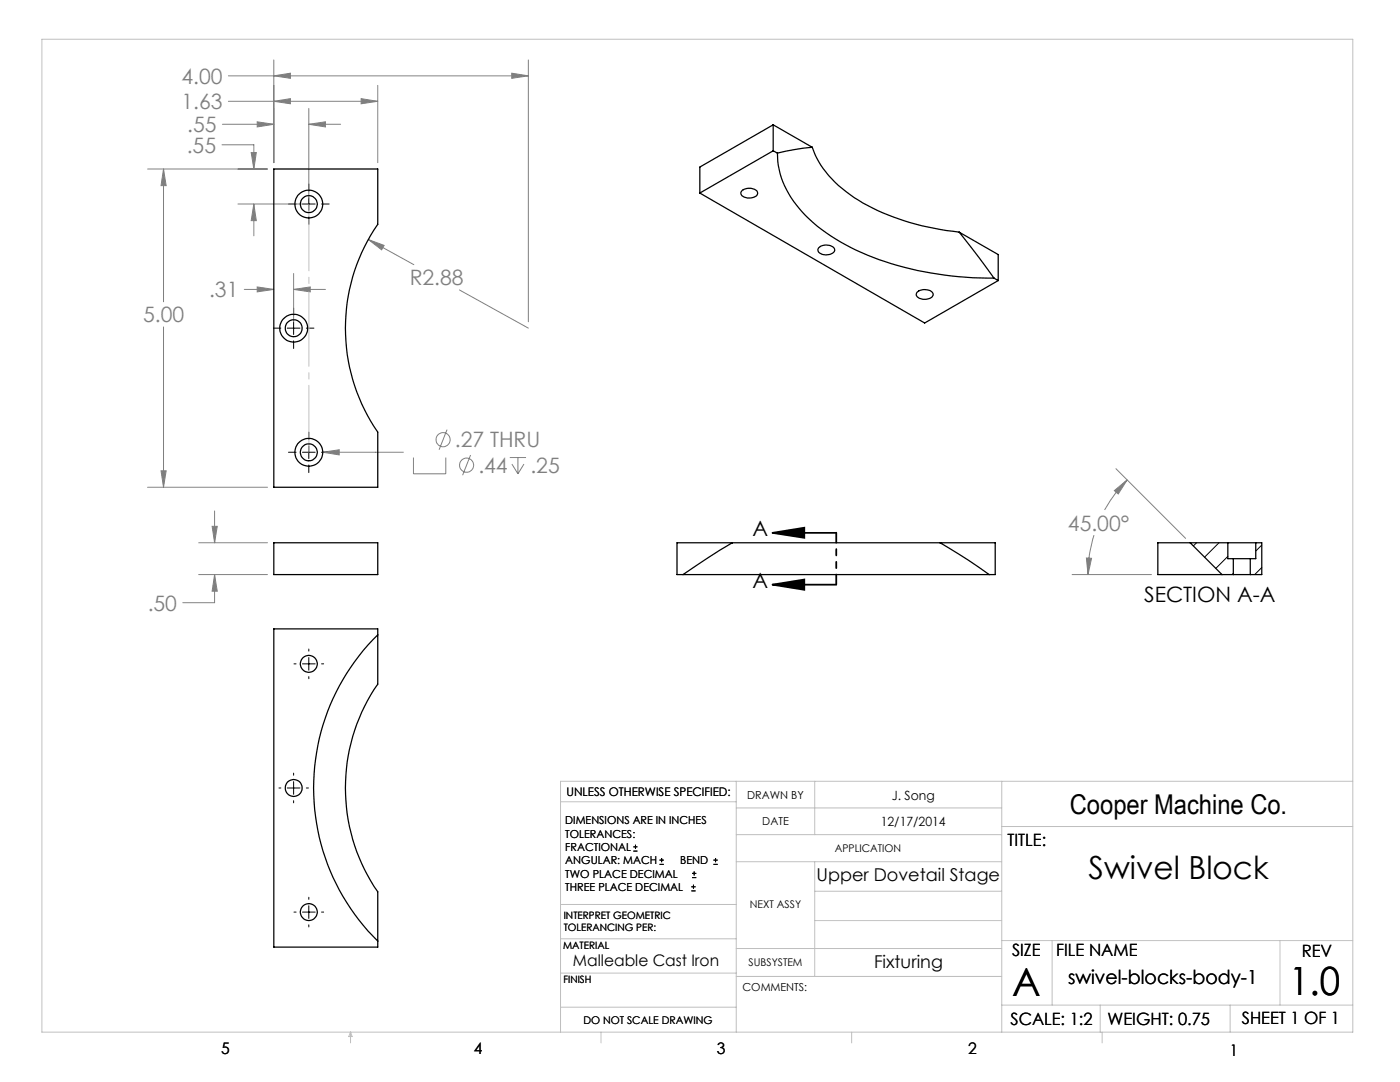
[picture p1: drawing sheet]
<svg xmlns="http://www.w3.org/2000/svg" width="279mm" height="216mm" viewBox="0 0 279 216" stroke-linecap="round" stroke-linejoin="round" font-family="sans-serif">
<g fill="none" stroke="#808080" stroke-width=".2">
<path d="M45.6 15.1h59.8M54.6 15.1l3.4-.5v1zM54.6 12v20.5M72.1 19.7l3.3 .5-3.3 .5zM75.4 17v15.5M102.1 14.6l3.3 .5-3.3 .5zM105.4 12v52.2M29.5 33.7h23.9M32.6 33.7l.6 3.3h-1.1zM32.6 33.7v26.5M44.3 28.9h6.4v4.8M44.4 24.8h10.2"/>
<path d="M45.6 20.2h29.8M50.1 30.4h1.1l-.5 3.3zM51.3 24.3l3.3 .5-3.3 .5zM54.6 20.2l3.4-.5v1zM61.6 24.8l3.3-.5v1zM61.6 21.6v17.8M61.6 24.8h6.4M47.5 40.7h12.9M48.8 57.7h5.8M50.7 40.7l.5 3.3h-1.1zM50.7 40.7v6.4M51.3 57.3l3.3 .4-3.3 .5z"/>
<path d="M58.6 57.7l3.3-.4v.9zM58.6 54.6v9.6M58.6 57.7h6.3M73.5 47.8l3.2 1.2-.5 .8zM73.5 47.8l9.1 5M91.7 57.9l13.7 7.6M32.6 65.2v32M29.5 97.2h23.9M32.1 93.9h1.1l-.6 3.3zM64.4 90.2l3.3-.5v1.1zM64.4 90.2h16.1M82.5 91.3v3.2h6.5v-3.2"/>
<path d="M89.2 85.7l-1.6 4M93.9 90.8l-1.6 4M101.7 91.3h3.3M102.2 92.6l1.2 1.9M103.4 91.3v3.2M104.6 92.6l-1.2 1.9M222.4 97.9l2.6-2.2-1.8 2.9zM222.7 93.5l13.9 13.9M225 95.7a27.9 27.9 0 0 0-4.5 6M39.7 108.3h13.7M39.7 114.7h13.7M42.3 105h1.1l-.6 3.3z"/>
<path d="M42.8 114.7l.6 3.3h-1.1zM42.8 114.7v5.6h-6.3M42.8 102v6.3M214 114.7h15.8M216.8 111.3l1 .1-.7 3.3zM218.3 106.8a24.8 24.8 0 0 0-1.2 7.9"/>
<circle cx="88.4" cy="87.7" r="1.41"/>
<circle cx="93.1" cy="92.8" r="1.41"/>
</g>
<g fill="none" stroke="#000" stroke-width=".2">
<path d="M61.6 36.7v1.5M61.6 39.4v2.6M57.6 40.7h1.5M60.4 40.7h2.5M61.6 43.3v1.5M64.2 40.7h1.5M54.6 65.5h1.5M57.3 65.5h2.6M58.6 61.5v1.4M58.6 64.2v2.5M58.6 68v1.5M61.1 65.5h1.6"/>
<path d="M57.6 90.2h1.5M60.4 90.2h2.5M61.6 86.2v1.5M61.6 89v2.5M61.6 92.8v1.5M64.2 90.2h1.5M58.7 132.5h.4M60.4 132.5h2.5M61.6 129.5v.4M61.6 131.2v2.5M61.6 135v.4M64.2 132.5h.4"/>
<path d="M55.7 157.2h.4M57.3 157.2h2.6M58.6 154.3v.4M58.6 156v2.5M58.6 159.8v.4M61.1 157.2h.5M61.6 179v.5M126.4 169.8h.8M126.4 169h.8M126.8 168.6v.8M131.6 172.5h.9M131.6 171.6h.9"/>
<path d="M132 171.2v.8M138 177.8h.8M138 177h.8M138.1 175.1h.9M138.1 174.3h.9M138.4 176.5v.8M138.5 173.9v.8M142.4 172.5h.8M142.4 171.6h.8M142.8 171.2v.8M58.7 182h.4M60.4 182h2.5"/>
<path d="M61.6 180.7v2.6M61.6 184.5v.5M64.2 182h.4"/>
</g>
<path d="M154.2 106.3l6.3-1v2zM154.2 116.7l6.3-1.1v2.1zM154.2 106.3h12.7M154.2 116.7h12.7" fill="none" stroke="#000" stroke-width=".35"/>
<path d="M166.9 106.3v10.3" fill="none" stroke="#000" stroke-width=".35" stroke-dasharray="6.3 1.3 1.3 1.3 1.3 1.3" stroke-dashoffset="4.4"/>
<path d="M61.6 40.7v49.5" fill="none" stroke="#c0c0c0" stroke-width=".2" stroke-dasharray="15.2 1.3 1.3 1.3" stroke-dashoffset="1.9"/>
<g fill="none" stroke="#c0c0c0" stroke-width=".2">
<path d="M8.4 7.8h261.6v198.2h-261.6zM111.9 160h35M146.9 155.9v50.1M162.6 155.9v10.6M199.9 155.9v50.1M270 155.9h-158.1v50.1M146.9 166.5h53M146.9 161.2h53M146.9 171.9h53M162.6 171.9v22.9M162.6 177.8h37.3M199.9 164.9h70.1"/>
<path d="M111.9 194.2h35M111.9 187.3h35M111.9 180.5h35M146.9 189.3h53M146.9 194.8h53M162.6 183.7h37.3M199.9 187.7h70.1M210 187.7v12.9M255.4 187.7v12.9M70 206v2.1M70 206l.3 .8h-.7zM111.9 201h35"/>
<path d="M119.9 206v2.1M170 206v2.1M199.9 200.6h70.1M219.6 200.6v5.4M220 206v2.1M245.5 200.6v5.4"/>
</g>
<path d="M154.2 106.3l6.3-1v2zM154.2 116.7l6.3-1.1v2.1z" fill="#000"/>
<g fill="#808080">
<path d="M51.3 24.3l3.3 .5-3.3 .5zM61.6 24.8l3.3-.5v1z"/>
<path d="M42.3 105h1.1l-.6 3.3zM42.8 114.7l.6 3.3h-1.1zM32.6 33.7l.6 3.3h-1.1zM32.1 93.9h1.1l-.6 3.3zM72.1 19.7l3.3 .5-3.3 .5zM54.6 20.2l3.4-.5v1zM73.5 47.8l2.7 2 .5-.8zM102.1 14.6l3.3 .5-3.3 .5zM54.6 15.1l3.4-.5v1zM51.3 57.3l3.3 .4-3.3 .5zM58.6 57.7l3.3-.4v.9zM50.7 40.7l.5 3.3h-1.1zM50.1 30.4h1.1l-.5 3.3zM64.4 90.2l3.3 .6v-1.1zM222.4 97.9l2.6-2.2-1.8 2.9zM216.8 111.3l1 .1-.7 3.3z"/>
</g>
<g fill="none" stroke="#000" stroke-width=".25">
<path d="M54.6 33.7h20.8v11.1a36.5 36.5 0 0 0 0 41.4v11h-20.8zM139.7 38.5l44.8 26 14.7-8.5M148 38.1a2.23 2.23 0 0 1 3.2 .2 .87 .87 0 0 1-.9 1.1 2.12 2.12 0 0 1-2.4-.7l-.1-.3zM154.3 30.1l-14.6 8.4M154.3 30.1l.9 .5M154.3 24.9l-14.6 8.4v5.2M154.3 24.9v5.2M154.3 24.9l7.8 4.5M155.2 30.6a17.6 17.6 0 0 0 5.6 12.5 42.8 42.8 0 0 0 19.7 10.2 69.6 69.6 0 0 0 17.9 2.2M162.1 29.4l-3.5 .4-3.4 .8M162.1 29.4a20.2 20.2 0 0 0 9.2 10.5 48.5 48.5 0 0 0 20.1 6.4M163.4 49.5a2.23 2.23 0 0 1 3.1 .2 1.18 1.18 0 0 1-1.4 1.1 1.5 1.5 0 0 1-1.9-1.1z"/>
<path d="M183 58.3a2.27 2.27 0 0 1 3.2 .3 1.03 1.03 0 0 1-1.2 1.1 1.92 1.92 0 0 1-2.2-.9zM191.4 46.3l7 9.2M191.4 46.3l7.8 4.5v5.2M198.4 55.5l.8 .5M54.6 108.3h20.8v6.4h-20.8zM136.3 114.7h61.1M146.2 108.3l-5 3.1-4.9 3.3M146.2 108.3h41.4M146.2 108.3h-11.1v6.4h1.2M187.6 108.3l5.7 3.5 4.1 2.9M187.6 108.3h11v6.4h-1.2M237.5 108.3h-6.4v6.4h12.8"/>
<path d="M237.5 108.3h7.5M237.5 108.3l6.4 6.4M243.9 114.7h2.2M245 108.3h5.6M245 108.3v3.2h1.1M246.1 111.5h3.4M246.1 114.7h3.4M246.1 111.5v3.2M249.5 111.5v3.2M250.6 108.3h1.2v6.4h-2.3M250.6 108.3v3.2h-1.1M75.4 126.7a42.8 42.8 0 0 0 0 61.1"/>
<path d="M75.4 126.7v9.8a36.4 36.4 0 0 0 0 41.4v9.9M75.4 126.7v-1.2h-20.8v63.5h20.8v-1.2"/>
<circle cx="61.6" cy="40.7" r="2.77"/>
<circle cx="61.6" cy="40.7" r="1.69"/>
<circle cx="58.6" cy="65.5" r="1.69"/>
<circle cx="58.6" cy="65.5" r="2.78"/>
<circle cx="61.6" cy="90.3" r="2.77"/>
<circle cx="61.6" cy="90.2" r="1.69"/>
<circle cx="61.6" cy="132.5" r="1.69"/>
<circle cx="58.6" cy="157.2" r="1.69"/>
<circle cx="61.6" cy="182" r="1.69"/>
</g>
<path d="M238.8 108.3l-.6 .6M243.3 108.3l-2.9 2.9M245 111l-2.4 2.4M246.1 114.4l-.2 .3M251.8 108.8l-1.2 1.2M251.8 113.2l-1.4 1.5" fill="none" stroke="#000" stroke-width=".2"/>
<g font-size="7.8">
<text x="202" y="198.7">A</text>
<text x="257.3" y="198.6">1.0</text>
</g>
<text font-size="6.3" x="217.3" y="175.5">Swivel Block</text>
<text font-size="5.4" x="213.5" y="162.4">Cooper Machine Co.</text>
<g font-size="4.2" fill="#808080">
<text x="36.2" y="16.7">4.00</text>
<text x="36.2" y="21.8">1.63</text>
<text x="37.4" y="26.4">.55</text>
<text x="37.3" y="30.5">.55</text>
<text x="41.7" y="59.3">.31</text>
<text x="81.8" y="56.9">R2.88</text>
<text x="28.6" y="64.3">5.00</text>
<text x="90.8" y="89.3">.27 THRU</text>
<text x="95.5" y="94.4">.44</text>
<text x="105.9" y="94.4">.25</text>
<text x="213.1" y="105.9">45.00°</text>
<text x="29.5" y="121.8">.50</text>
</g>
<g font-size="4.2">
<text x="150.2" y="107">A</text>
<text x="150.2" y="117.4">A</text>
<text x="228.3" y="120.1">SECTION A-A</text>
</g>
<text font-size="3.9" x="213.2" y="196.3">swivel-blocks-body-1</text>
<g font-size="3.5">
<text x="162.9" y="175.8">Upper Dovetail Stage</text>
<text x="174.4" y="193.2">Fixturing</text>
</g>
<g font-size="3.4">
<text x="201.1" y="168.8">TITLE:</text>
<text x="202" y="190.8">SIZE</text>
<text x="210.8" y="190.9">FILE NAME</text>
<text x="259.8" y="191">REV</text>
<text x="201.7" y="204.5">SCALE: 1:2</text>
<text x="221" y="204.5">WEIGHT: 0.75</text>
<text x="247.8" y="204.4">SHEET 1 OF 1</text>
</g>
<g font-size="3.2">
<text x="114.4" y="192.7">Malleable Cast Iron</text>
<text x="44.2" y="210.4">5</text>
<text x="94.6" y="210.3">4</text>
<text x="143.1" y="210.4">3</text>
<text x="193.2" y="210.3">2</text>
<text x="245.4" y="210.6">1</text>
</g>
<g font-size="2.5">
<text x="178" y="159.7">J. Song</text>
<text x="175.8" y="164.8">12/17/2014</text>
</g>
<text font-size="2.4" x="113.1" y="158.9">UNLESS OTHERWISE SPECIFIED:</text>
<g font-size="2.2">
<text x="149.1" y="159.4">DRAWN BY</text>
<text x="112.8" y="164.5">DIMENSIONS ARE IN INCHES</text>
<text x="112.8" y="167.1">TOLERANCES:</text>
<text x="152.1" y="164.7">DATE</text>
<text x="112.8" y="169.8">FRACTIONAL</text>
<text x="112.8" y="172.5">ANGULAR: MACH</text>
<text x="135.8" y="172.5">BEND</text>
<text x="112.8" y="175.1">TWO PLACE DECIMAL</text>
<text x="112.8" y="177.8">THREE PLACE DECIMAL</text>
<text x="148.2" y="197.8">COMMENTS:</text>
</g>
<g font-size="2.1">
<text x="166.6" y="170">APPLICATION</text>
<text x="149.7" y="181.2">NEXT ASSY</text>
<text x="149.4" y="192.7">SUBSYSTEM</text>
<text x="116.4" y="204.3">DO NOT SCALE DRAWING</text>
</g>
<g font-size="2">
<text x="112.5" y="183.3">INTERPRET GEOMETRIC</text>
<text x="112.5" y="185.9">TOLERANCING PER:</text>
<text x="112.4" y="189.4">MATERIAL</text>
<text x="112.4" y="196.2">FINISH</text>
</g>
</svg>
